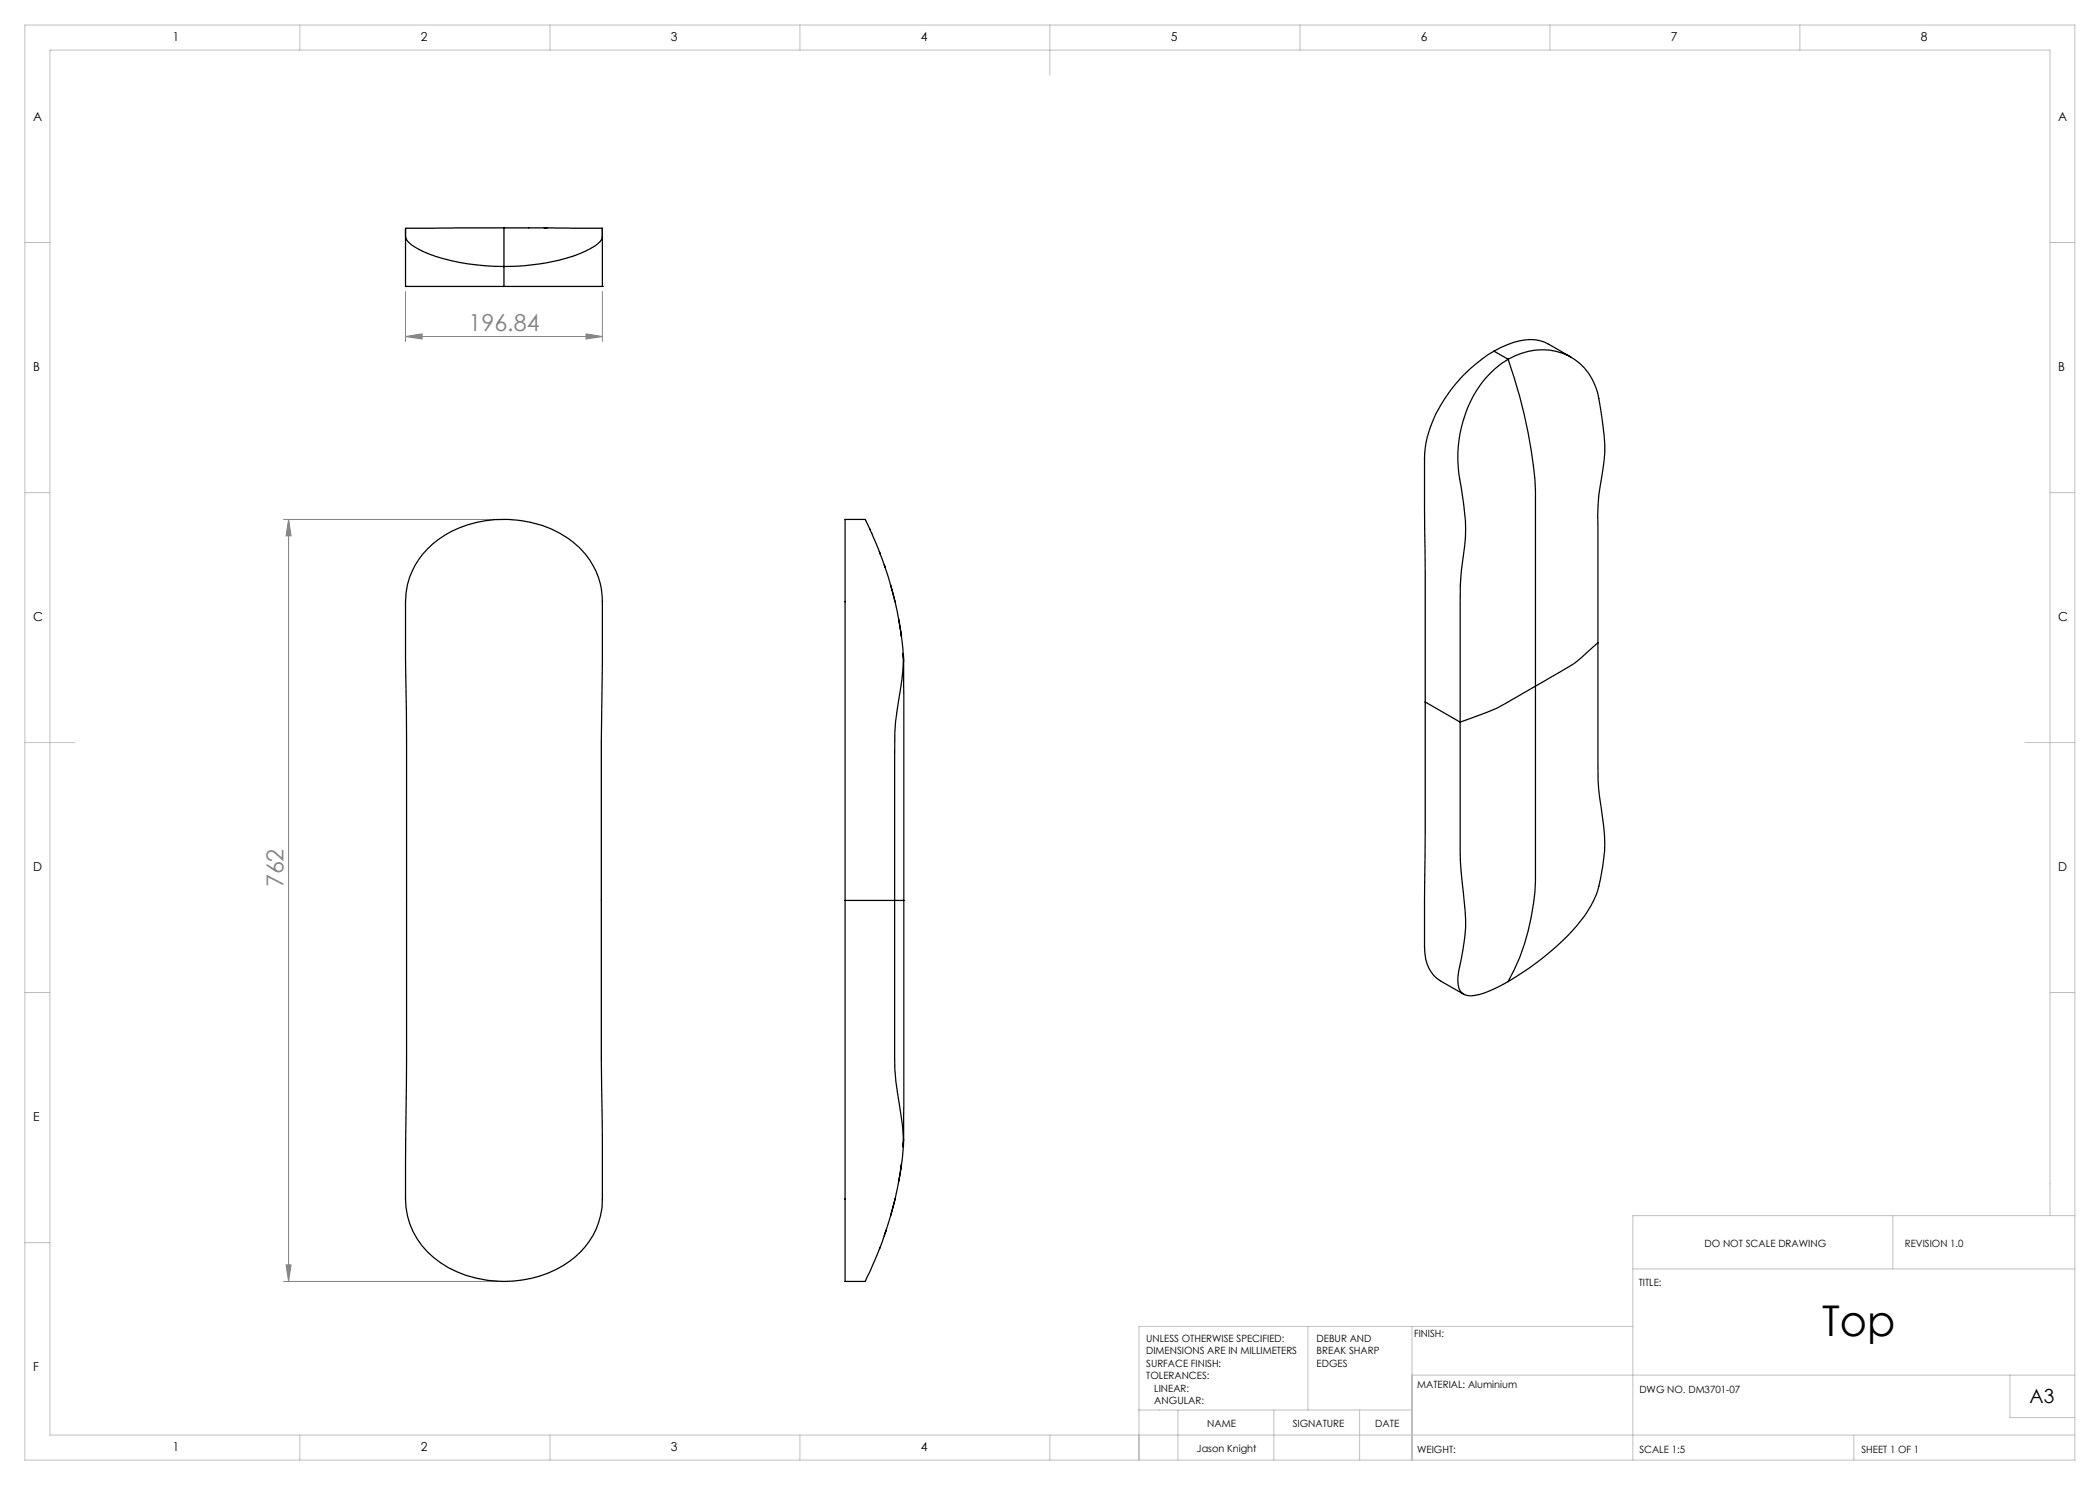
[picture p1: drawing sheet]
<svg xmlns="http://www.w3.org/2000/svg" width="420mm" height="297mm" viewBox="0 0 420 297" stroke-linecap="round" stroke-linejoin="round" font-family="sans-serif">
<path d="M81.1 58.3v10M120.5 58.3v10M81.1 67.3l3.3-.5v1zM81.1 67.3h39.4M117.2 66.8l3.3 .5-3.3 .5zM56.7 103.9h43.1M57.7 103.9v152.4M57.7 103.9l.5 3.3h-1zM56.7 256.3h43.1M57.2 253h1l-.5 3.3z" fill="none" stroke="#808080" stroke-width=".2"/>
<g fill="none" stroke="#c0c0c0" stroke-width=".2">
<path d="M5 5h410v287h-410zM60 5v5M110 5v5M160 5v5M210 5v10M260 5v5M310 5v5M360 5v5M5 48.5h5M410 48.5h5M5 98.5h5M410 98.5h5"/>
<path d="M5 148.5h10M405 148.5h10M5 198.5h5M410 198.5h5M5 248.5h5M326.6 253.8h88.4M378.6 243.1v10.7M410 243.1v-233.1h-400v277h405M415 243.1h-88.4v48.9M261.6 265.3v16.7M282.4 265.3v26.7M282.4 275h132.6"/>
<path d="M326.6 265.3h-98.8v26.7M402 275v8.5h13M60 287v5M110 287v5M160 287v5M210 287v5M227.8 282h54.6M235.6 282v10M254.8 282v10M271.9 282v10M370.8 287v5"/>
</g>
<g fill="#808080">
<path d="M117.2 66.8l3.3 .5-3.3 .5zM81.1 67.3l3.3-.5v1z"/>
<path d="M57.7 103.9l.5 3.3h-1zM57.2 253h1l-.5 3.3z"/>
</g>
<g fill="none" stroke="#000" stroke-width=".25">
<path d="M81.1 45.8v11.5M81.1 57.3h19.7M81.1 57.3h.1M81.1 45.7v.2a3 3 0 0 0 1.9 3.6 33.8 33.8 0 0 0 14.1 3.7l3.7 .1M100.8 45.6h-19.7M100.8 45.6h19.7v.3a2.85 2.85 0 0 1-1.4 3.2 29.4 29.4 0 0 1-12.8 3.9l-5.5 .3M100.8 57.3h19.7M100.8 45.6v7.7M100.8 45.6h.1M100.8 53.3v4M108.8 45.6h.6M120.5 45.8v11.5"/>
<path d="M120.5 57.3h.1M298.8 70.2a14.1 14.1 0 0 1 8.4-2.2 7.1 7.1 0 0 1 3 1.1l4 2.3M298.8 70.2a29.9 29.9 0 0 0-13.3 17.1l-.5 2.3-.1 2.1M298.8 70.2l2.8 1.7M301.6 71.9a21.9 21.9 0 0 0-9.8 16.2l-.2 2.6v2.6a128.1 128.1 0 0 1 1.5 12.5v1.7a90.9 90.9 0 0 0-1.1 17.4v19.5M301.6 71.9a96.3 96.3 0 0 1 5.5 26.3v39M301.6 71.9a12.3 12.3 0 0 1 14.4 .8 13.4 13.4 0 0 1 4.1 8.8l.3 1.9a31.5 31.5 0 0 1-.4 13.8 46.9 46.9 0 0 0-.4 9.8v21.5M284.9 91.7l.1 48.7M284.9 91.7h.1M85.5 109.8a21.9 21.9 0 0 1 18.8-5.7 18.8 18.8 0 0 1 14.5 9.4 14.1 14.1 0 0 1 1.7 6.9l-.2 28v63.4l.2 28a15.5 15.5 0 0 1-9.3 14.1 23.6 23.6 0 0 1-23.1-1.4 15.3 15.3 0 0 1-7-12.7l.2-43.9a2512.2 2512.2 0 0 0-.2-64.1v-11.4a14.7 14.7 0 0 1 4.4-10.6zM174 105.8v.1M174.3 106.6v.1"/>
<path d="M175.9 110.3l.2 .5M176.8 113l.3 .6M178.1 116.9l.9 3.5M179.7 123.8l.6 3.4M180.2 126.9l.1 .3M180.7 130.7l.1 49.4M180.7 130.7v.8M180.7 130.8v1.5M307.1 137.2l-6.1 3.6a51 51 0 0 1-9 3.6M307.1 137.2v34.6a47 47 0 0 1-5.5 24.5M319.6 128.5l-1.9 1.7a22.9 22.9 0 0 1-6 4.3l-4.6 2.7M319.6 128.5v19.6a68.7 68.7 0 0 0 .3 11.5l.6 3.6a33.4 33.4 0 0 1-1.3 16 32.8 32.8 0 0 1-10 11.9l-3.5 2.6-4.1 2.6"/>
<path d="M285 140.4l-.1 48.9a7.7 7.7 0 0 0 3.1 6.8l4.8 2.8M285 140.4l7 4M292 144.4v21.5a101.4 101.4 0 0 0 1 16.2 40.5 40.5 0 0 1-1.3 12.1l-.1 1.4a2.87 2.87 0 0 0 1.9 3.5 10.4 10.4 0 0 0 5.7-1.5l2.4-1.3M169 180.1v76.2h4a75.1 75.1 0 0 0 7.7-26.8 80.8 80.8 0 0 0-1.5-13.2l-.3-5v-31.2M169 180.1v-76.2h4a75 75 0 0 1 7.7 27.9 131.2 131.2 0 0 1-1.6 12.6l-.2 6.9v28.8M169 180.1h9.9M178.9 180.1h1.9M180.8 180.1l-.1 49.3M179 239.8l-.9 3.4M180.3 232.9l-.1 .4M180.3 232.9l-.6 3.5M180.7 228.7v.7"/>
<path d="M180.7 227.8v1.5M176 249.6l-.1 .2M177.1 246.3l-.3 .9M177.3 245.9l-.2 .7"/>
</g>
<text font-size="8.5" x="364.4" y="267.1">Top</text>
<g font-size="4.7" fill="#808080">
<text x="93.7" y="66.3">196.84</text>
<text x="56.7" y="177.5" transform="rotate(-90 56.7 177.5)">762</text>
</g>
<text font-size="3.9" x="405.9" y="280.6">A3</text>
<g font-size="2.5">
<text x="34.6" y="8.2">1</text>
<text x="84.2" y="8.2">2</text>
<text x="134.2" y="8.2">3</text>
<text x="184.2" y="8.2">4</text>
<text x="234.2" y="8.2">5</text>
<text x="284.2" y="8.2">6</text>
<text x="334.2" y="8.2">7</text>
<text x="384.2" y="8.2">8</text>
<text x="6.7" y="24.2">A</text>
<text x="411.7" y="24.2">A</text>
<text x="6.7" y="74.2">B</text>
<text x="411.7" y="74.2">B</text>
<text x="6.7" y="124.2">C</text>
<text x="411.7" y="124.2">C</text>
<text x="6.7" y="174.2">D</text>
<text x="411.7" y="174.2">D</text>
<text x="6.7" y="224.2">E</text>
<text x="6.7" y="274.2">F</text>
<text x="34.6" y="290.2">1</text>
<text x="84.2" y="290.2">2</text>
<text x="134.2" y="290.2">3</text>
<text x="184.2" y="290.2">4</text>
</g>
<g font-size="2">
<text x="340.9" y="249.4">DO NOT SCALE DRAWING</text>
<text x="381" y="249.4">REVISION 1.0</text>
<text x="327.8" y="257.2">TITLE:</text>
<text x="229.2" y="268.4">UNLESS OTHERWISE SPECIFIED:</text>
<text x="263.3" y="268.4">DEBUR AND</text>
<text x="282.8" y="267.5">FINISH:</text>
<text x="229.2" y="270.9">DIMENSIONS ARE IN MILLIMETERS</text>
<text x="229.2" y="273.4">SURFACE FINISH:</text>
<text x="229.2" y="275.9">TOLERANCES:</text>
<text x="263.3" y="270.9">BREAK SHARP</text>
<text x="263.3" y="273.4">EDGES</text>
<text x="230.9" y="278.4">LINEAR:</text>
<text x="230.9" y="280.9">ANGULAR:</text>
<text x="283.4" y="277.5">MATERIAL: Aluminium</text>
<text x="327.9" y="278.6">DWG NO. DM3701-07</text>
<text x="241.5" y="285.4">NAME</text>
<text x="258.5" y="285.4">SIGNATURE</text>
<text x="275.1" y="285.4">DATE</text>
<text x="239.4" y="290.3">Jason Knight</text>
<text x="283.4" y="290.5">WEIGHT:</text>
<text x="327.9" y="290.6">SCALE 1:5</text>
<text x="372.3" y="290.6">SHEET 1 OF 1</text>
</g>
</svg>
